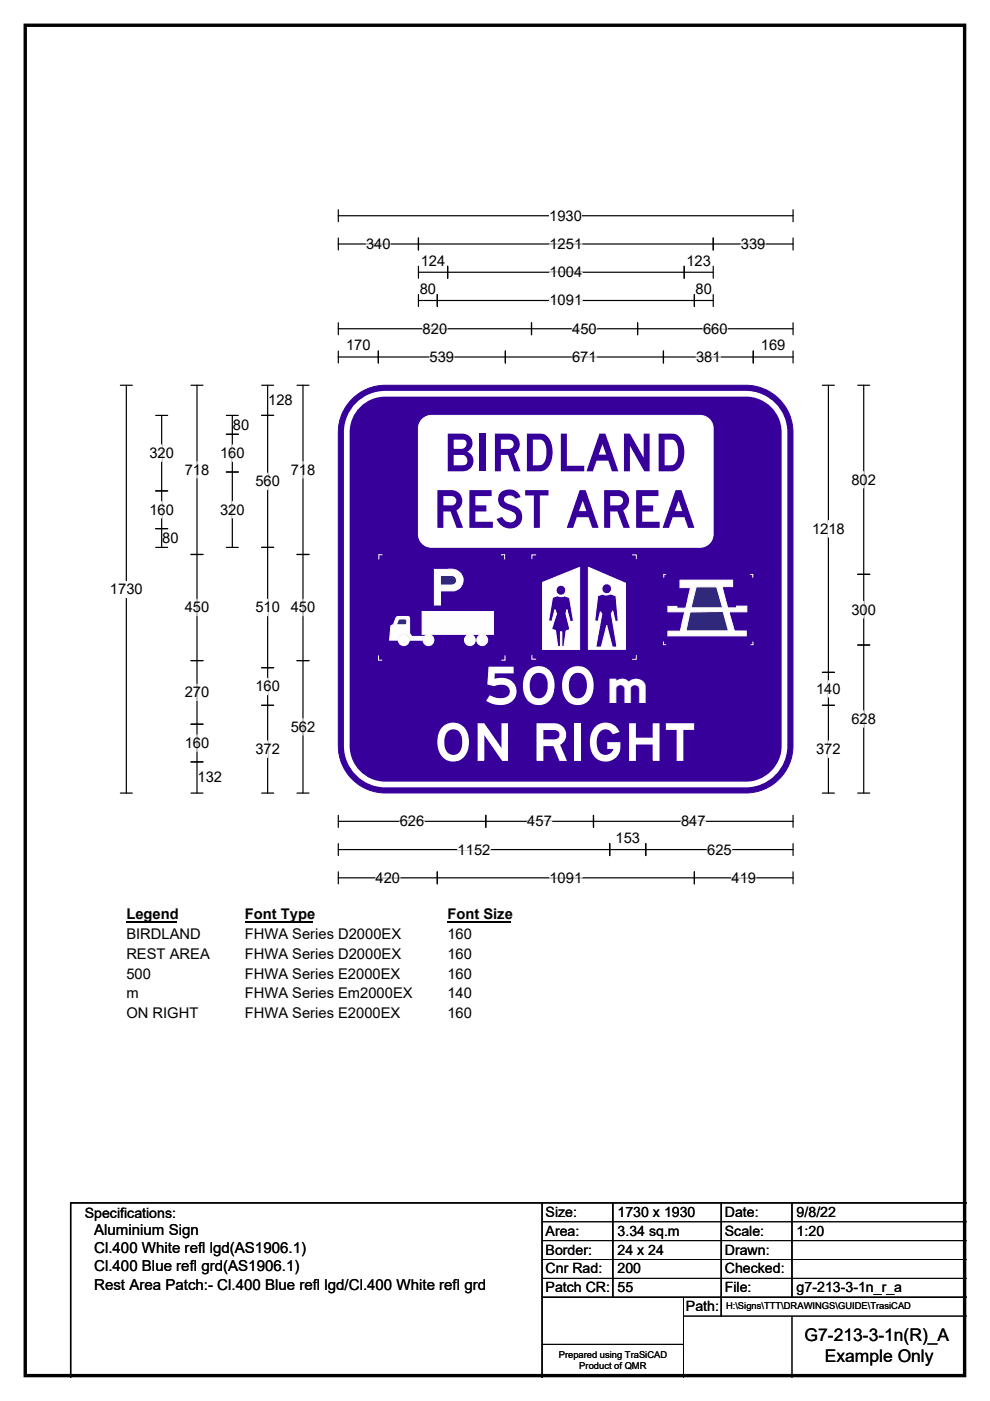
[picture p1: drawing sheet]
<svg xmlns="http://www.w3.org/2000/svg" width="210mm" height="297mm" viewBox="0 0 210 297" stroke-linecap="round" stroke-linejoin="round" font-family="sans-serif">
<path d="M5.4 5.4h199.2v286.3h-199.2z" fill="none" stroke="#000" stroke-width=".72"/>
<path d="M71.8 45.7h96.4M71.8 44.5v2.5M168.2 44.5v2.5" fill="none" stroke="#000" stroke-width=".25"/>
<path d="M116.5 44h6.9v3.5h-6.9z" fill="#fff"/>
<g fill="none" stroke="#000" stroke-width=".25">
<path d="M71.8 51.7h96.4M71.8 50.5v2.5M88.8 50.5v2.5M88.8 56.5v2.5M88.8 57.7h62.5M95 56.5v2.5M145.1 56.5v2.5M151.3 56.5v2.5M151.3 50.5v2.5M168.2 50.5v2.5M71.8 68.4v2.6M71.8 74.4v2.6"/>
<path d="M71.8 69.7h96.4M71.8 75.7h96.4M80.2 74.4v2.6M88.8 62.4v2.6M88.8 63.7h62.5M92.8 62.4v2.6M107.2 74.4v2.6M112.7 68.4v2.6M135.2 68.4v2.6M140.7 74.4v2.6M147.3 62.4v2.6M151.3 62.4v2.6"/>
<path d="M159.8 74.4v2.6M168.2 68.4v2.6M168.2 74.4v2.6M25.5 81.7h2.6M26.8 81.7v86.4M25.5 168.1h2.6M71.8 172.9v2.5M71.8 178.9v2.5M71.8 174.1h96.4M103 172.9v2.5M125.9 172.9v2.5M129.3 178.9v2.5"/>
<path d="M137 178.9v2.5M168.2 172.9v2.5M168.2 178.9v2.5M71.8 184.8v2.6M71.8 180.1h96.4M71.8 186.1h96.4M92.8 184.8v2.6M147.3 184.8v2.6M168.2 184.8v2.6"/>
</g>
<g fill="none" stroke="#fff" stroke-width=".25">
<path d="M77.6 51.7h5.2M116.5 51.7h7M116.6 57.7h6.9M157.1 51.7h5.2M89.6 69.7h5.2M91.1 75.7h5.2M116.5 63.7h7M121.3 75.7h5.3M121.4 69.7h5.2M147.6 75.7h5.2M149.1 69.7h5.2M84.8 174.1h5.2"/>
<path d="M111.8 174.1h5.3M144.4 174.1h5.2M79.7 186.1h5.2M97.1 180.1h6.9M116.5 186.1h7M150 180.1h5.2M155.2 186.1h5.2"/>
</g>
<path d="M23.3 123.2h7v3.5h-7z" fill="#fff"/>
<g fill="none" stroke="#000" stroke-width=".25">
<path d="M33 88.1h2.6M34.3 88.1v28M40.5 81.7h2.6M41.8 81.7v86.4M48 88.1h2.5M48 92.1h2.5M49.3 88.1v28M55.5 88.1h2.5M55.5 81.7h2.5M56.8 81.7v86.4M63 81.7h2.5M64.3 81.7v86.4"/>
<path d="M174.4 81.7h2.6M175.7 81.7v86.4M181.9 81.7h2.6M183.2 81.7v86.4M33 104.1h2.6M33 112.1h2.6M33 116.1h2.6M40.5 117.6h2.6M48 116.1h2.5M48 100.1h2.5M55.5 116.1h2.5M63 117.6h2.5"/>
<path d="M181.9 121.8h2.6M181.9 136.8h2.6M40.5 140.1h2.6M40.5 153.5h2.6M55.5 141.6h2.5M55.5 149.5h2.5M63 140.1h2.5M174.4 149.5h2.6M174.4 142.6h2.6M40.5 161.5h2.6M40.5 168.1h2.6M55.5 168.1h2.5"/>
<path d="M63 168.1h2.5M174.4 168.1h2.6M181.9 168.1h2.6"/>
</g>
<g fill="none" stroke="#fff" stroke-width=".25">
<path d="M34.3 94.3v3.5M41.8 97.9v3.5M49.3 94.3v3.5M64.3 97.9v3.5M183.2 100v3.5M34.3 106.3v3.5M49.3 106.3v3.5M56.8 100.3v3.5M175.7 110.4v3.5M41.8 127.1v3.5M56.8 127.1v3.5M64.3 127.1v3.5"/>
<path d="M183.2 127.5v3.5M41.8 145.1v3.4M41.8 155.8v3.5M56.8 143.8v3.5M56.8 157.1v3.5M64.3 152.4v3.5M175.7 144.3v3.5M175.7 157.1v3.5M183.2 150.7v3.5"/>
</g>
<path d="M26.8 192.1h10.7v3.5h-10.7z" fill="#fff"/>
<path d="M26.8 195.4h10.7" fill="none" stroke="#000" stroke-width=".32"/>
<path d="M51.9 192.1h14.4v3.5h-14.4z" fill="#fff"/>
<path d="M51.9 195.4h14.4" fill="none" stroke="#000" stroke-width=".32"/>
<path d="M94.9 192.1h13.5v3.5h-13.5z" fill="#fff"/>
<path d="M94.9 195.4h13.5" fill="none" stroke="#000" stroke-width=".32"/>
<g fill="#fff">
<path d="M26.8 196.3h15.7v3.5h-15.7z"/>
<path d="M51.9 196.3h33.1v3.5h-33.1z"/>
<path d="M94.9 196.3h5.2v3.5h-5.2z"/>
<path d="M26.8 200.5h17.6v3.5h-17.6z"/>
<path d="M51.9 200.5h33.1v3.5h-33.1z"/>
<path d="M94.9 200.5h5.2v3.5h-5.2z"/>
<path d="M26.8 204.7h5.2v3.5h-5.2z"/>
<path d="M51.9 204.7h32.9v3.5h-32.9z"/>
<path d="M94.9 204.7h5.2v3.5h-5.2z"/>
<path d="M26.8 208.9h2.6v3.5h-2.6z"/>
<path d="M51.9 208.9h35.5v3.5h-35.5z"/>
<path d="M94.9 208.9h5.2v3.5h-5.2z"/>
<path d="M26.8 213.1h15.2v3.5h-15.2z"/>
<path d="M51.9 213.1h32.9v3.5h-32.9z"/>
<path d="M94.9 213.1h5.2v3.5h-5.2z"/>
</g>
<path d="M75.1 84.2a9.9 9.9 0 0 1 6.6-2.5h76.5a10 10 0 0 1 10 10v66.4a10 10 0 0 1-10 10h-76.5a10 10 0 0 1-9.9-10v-66.4a9.9 9.9 0 0 1 3.3-7.5z" fill-rule="evenodd" fill="#37009b" stroke="#37009b" stroke-width=".21"/>
<path d="M75.9 85.9a8.1 8.1 0 0 1 5.8-2.4h76.5a8.2 8.2 0 0 1 8.2 8.2v66.4a8.2 8.2 0 0 1-8.2 8.2h-76.5a8.2 8.2 0 0 1-8.1-8.2v-66.4a8.1 8.1 0 0 1 2.3-5.8z" fill="none" stroke="#fff" stroke-width="1.2"/>
<path d="M115.1 123.5v14.2h7.9v-17.4zM124.8 120.3l7.9 3.4v14h-7.9zM117.9 125.2a1.05 1.05 0 0 0 2.1 0 1.05 1.05 0 0 0-2.1 0zM127.7 124.8a1.04 1.04 0 0 0 2 0 1.04 1.04 0 0 0-2 0zM117.2 126.7l-.8 4.9 .6 .2 .7-2.5 .3 .8-1 3.3 .8 .3 .5 3.4h.6v-3.2h.2v3.2h.5l.5-3.4 .8-.2-.9-3.4 .2-.8 .7 2.5 .7-.1-.8-5-1.1-.4-.9 .2-.6-.2zM126.8 126.3l1-.4 1 .3 .7-.3 1.2 .4 .4 5.3-.6 .2-.5-2.3-.3 .6 1.2 7.1h-1l-1.2-4.6-1.2 4.6h-1.1l1.3-7-.4-.5-.4 2.1-.8-.2z" fill-rule="evenodd" fill="#fff"/>
<g fill="none" stroke="#fff" stroke-width=".21">
<path d="M113.6 117.6h-.8v.9M134.1 117.6h.9v.9M112.8 138.9v.9h.8M115.1 123.5l7.9-3.2v17.4h-7.9zM117.2 126.7l1-.4 .6 .2 .9-.2 1.1 .4 .8 5-.7 .1-.7-2.5-.2 .8 .9 3.4-.8 .2-.5 3.4h-.5v-3.2h-.2v3.2h-.6l-.5-3.4-.8-.3 1-3.3-.3-.8-.7 2.5-.6-.2zM124.8 120.3l7.9 3.4v14h-7.9zM126.8 126.3l1-.4 1 .3 .7-.3 1.2 .4 .4 5.3-.6 .2-.5-2.3-.3 .6 1.2 7.1h-1l-1.2-4.6-1.2 4.6h-1.1l1.3-7-.4-.5-.4 2.1-.8-.2zM135 139v.8h-.9"/>
<circle cx="119" cy="125.2" r="1.04"/>
<circle cx="128.7" cy="124.8" r="1.04"/>
</g>
<path d="M140.7 136v.7h.6M141.3 121.8h-.5v.7" fill="none" stroke="#fefefe" stroke-width=".21"/>
<path d="M144.2 123h11.2v1.4h-2.2l1.1 4.5h2l-.1-.4h2.2v1.2h-3.8l1.2 4.1h2.5v1h-16.6v-1h2.6l.9-4.1h-3.5v-1.2h1.9v.4h1.9l1-4.3h-2.3z" fill-rule="evenodd" fill="#fefefe" stroke="#fefefe" stroke-width=".21"/>
<g fill="#302882" stroke="#fefefe" stroke-width=".21">
<path d="M147.7 124.4h4.3l1.3 4.5h-6.7z" fill-rule="evenodd"/>
<path d="M146.3 129.8l7.1-.2 1.1 4.2h-9z" fill-rule="evenodd"/>
</g>
<path d="M81.1 117.6h-.8v1M106.3 117.6h.7v1M80.3 139v1h.8M107.1 139v1h-.8M159.1 121.8h.6v.7M159.7 136v.7h-.5" fill="none" stroke="#fefefe" stroke-width=".21"/>
<g fill="#fefefe" stroke="#fefefe" stroke-width=".21">
<path d="M84.2 130.8h2.5l.2 .3v3.2l.4 .6h2.5l-.2 .8h-2.6a1.31 1.31 0 0 0-1.3-1.3 1.31 1.31 0 0 0-1.4 1.3h-1.7l.3-2.9 .5-.4z" fill-rule="evenodd"/>
<circle cx="85.6" cy="135.7" r="1.17"/>
<circle cx="90.9" cy="135.7" r="1.16"/>
</g>
<path d="M84.6 131.3h1.5l.1 1-.3 .2h-1.7v-.3z" fill-rule="evenodd" fill="#302882" stroke="#fefefe" stroke-width=".21"/>
<g fill="#fefefe" stroke="#fefefe" stroke-width=".21">
<path d="M89.5 129.6l15.2 .1v4.8h-15.2z" fill-rule="evenodd"/>
<path d="M92.1 120.7h4a2.3 2.3 0 0 1 2.1 2.3 2.3 2.3 0 0 1-2.2 2.3h-2.6v3h-1.3z" fill-rule="evenodd"/>
<circle cx="99.7" cy="135.7" r="1.16"/>
<circle cx="102.3" cy="135.7" r="1.17"/>
</g>
<path d="M93.4 122h2.6a1.01 1.01 0 0 1 .8 1.1 1.01 1.01 0 0 1-.9 .9h-2.5z" fill-rule="evenodd" fill="#302882" stroke="#fefefe" stroke-width=".21"/>
<path d="M89.8 88.7l1.1-.6h.6h57a2.76 2.76 0 0 1 2.8 2.7v22.5a2.77 2.77 0 0 1-2.8 2.7h-57a2.75 2.75 0 0 1-2.7-2.7v-22.5a2.73 2.73 0 0 1 1-2.1z" fill-rule="evenodd" fill="#fff" stroke="#fff" stroke-width=".21"/>
<path d="M115 255v37M130 255v20M153 255v24M168 255v20M205 255h-190v37M115 275h90" fill="none" stroke="#000" stroke-width=".3"/>
<path d="M115 259h90M115 263h90M115 267h90M115 271h90M145 279h60M145 275v17M168 279v13M115 285h30" fill="none" stroke="#000" stroke-width=".21"/>
<g font-size="11.1" fill="#37009b">
<text x="94" y="99.9">BIRDLAND</text>
<text x="91.8" y="111.9">REST AREA</text>
</g>
<g font-size="11.1" fill="#fff">
<text x="102.6" y="149.4">500</text>
<text x="92" y="161.3">ON RIGHT</text>
</g>
<text font-size="9.7" fill="#fff" x="127.9" y="149.1">m</text>
<g font-size="3.7">
<text x="170.7" y="284.4">G7-213-3-1n(R)_A</text>
<text x="175" y="288.9">Example Only</text>
</g>
<g font-size="3.2">
<text x="20" y="261.9">Aluminium Sign</text>
<text x="20" y="265.7">Cl.400 White refl lgd(AS1906.1)</text>
<text x="20" y="269.6">Cl.400 Blue refl grd(AS1906.1)</text>
<text x="20" y="273.4">Rest Area Patch:- Cl.400 Blue refl lgd/Cl.400 White refl grd</text>
</g>
<g font-size="3.1">
<text x="116.5" y="46.8">1930</text>
<text x="77.6" y="52.8">340</text>
<text x="116.5" y="52.8">1251</text>
<text x="157.1" y="52.8">339</text>
<text x="89.2" y="56.3">124</text>
<text x="116.6" y="58.8">1004</text>
<text x="145.6" y="56.3">123</text>
<text x="89" y="62.3">80</text>
<text x="116.5" y="64.8">1091</text>
<text x="147.5" y="62.3">80</text>
<text x="89.6" y="70.8">820</text>
<text x="121.4" y="70.8">450</text>
<text x="149.1" y="70.8">660</text>
<text x="73.4" y="74.3">170</text>
<text x="91.1" y="76.8">539</text>
<text x="121.3" y="76.8">671</text>
<text x="147.6" y="76.8">381</text>
<text x="161.4" y="74.3">169</text>
<text x="56.9" y="85.9">128</text>
<text x="49.4" y="91.1">80</text>
<text x="31.7" y="97.1">320</text>
<text x="39.2" y="100.7">718</text>
<text x="46.7" y="97.1">160</text>
<text x="61.7" y="100.7">718</text>
<text x="54.2" y="103.1">560</text>
<text x="180.6" y="102.8">802</text>
<text x="31.7" y="109.1">160</text>
<text x="46.7" y="109.1">320</text>
<text x="172.2" y="113.2">1218</text>
<text x="34.4" y="115.1">80</text>
<text x="23.3" y="126">1730</text>
<text x="39.2" y="129.9">450</text>
<text x="54.2" y="129.9">510</text>
<text x="61.7" y="129.9">450</text>
<text x="180.6" y="130.3">300</text>
<text x="39.2" y="147.8">270</text>
<text x="54.2" y="146.6">160</text>
<text x="173.1" y="147.1">140</text>
<text x="61.7" y="155.2">562</text>
<text x="180.6" y="153.5">628</text>
<text x="39.2" y="158.6">160</text>
<text x="54.2" y="159.9">372</text>
<text x="173.1" y="159.9">372</text>
<text x="41.9" y="165.9">132</text>
<text x="84.8" y="175.2">626</text>
<text x="111.8" y="175.2">457</text>
<text x="130.6" y="178.7">153</text>
<text x="144.4" y="175.2">847</text>
<text x="97.1" y="181.2">1152</text>
<text x="150" y="181.2">625</text>
<text x="79.7" y="187.2">420</text>
<text x="116.5" y="187.2">1091</text>
<text x="155.2" y="187.2">419</text>
<text x="26.8" y="194.9">Legend</text>
<text x="51.9" y="194.9">Font Type</text>
<text x="94.9" y="194.9">Font Size</text>
<text x="26.8" y="199.1">BIRDLAND</text>
<text x="26.8" y="203.3">REST AREA</text>
<text x="51.9" y="199.1">FHWA Series D2000EX</text>
<text x="51.9" y="203.3">FHWA Series D2000EX</text>
<text x="94.9" y="199.1">160</text>
<text x="94.9" y="203.3">160</text>
<text x="26.8" y="207.5">500</text>
<text x="51.9" y="207.5">FHWA Series E2000EX</text>
<text x="94.9" y="207.5">160</text>
<text x="26.8" y="211.7">m</text>
<text x="26.8" y="215.9">ON RIGHT</text>
<text x="51.9" y="211.7">FHWA Series Em2000EX</text>
<text x="51.9" y="215.9">FHWA Series E2000EX</text>
<text x="94.9" y="211.7">140</text>
<text x="94.9" y="215.9">160</text>
</g>
<g font-size="3">
<text x="115.7" y="258">Size:</text>
<text x="131" y="258">1730 x 1930</text>
<text x="153.7" y="258">Date:</text>
<text x="169" y="258">9/8/22</text>
<text x="18" y="258.2">Specifications:</text>
<text x="115.7" y="262">Area:</text>
<text x="131" y="262">3.34 sq.m</text>
<text x="153.7" y="262">Scale:</text>
<text x="169" y="262">1:20</text>
<text x="115.7" y="266">Border:</text>
<text x="115.7" y="270">Cnr Rad:</text>
<text x="131" y="266">24 x 24</text>
<text x="131" y="270">200</text>
<text x="153.7" y="266">Drawn:</text>
<text x="153.7" y="270">Checked:</text>
<text x="115.7" y="274">Patch CR:</text>
<text x="131" y="274">55</text>
<text x="153.7" y="274">File:</text>
<text x="169" y="274">g7-213-3-1n_r_a</text>
<text x="145.5" y="278">Path:</text>
</g>
<g font-size="2">
<text x="154" y="277.6">H:\Signs\TTT\DRAWINGS\GUIDE\TrasiCAD</text>
<text x="118.5" y="287.8">Prepared using TraSiCAD</text>
<text x="122.9" y="290.2">Product of QMR</text>
</g>
</svg>
